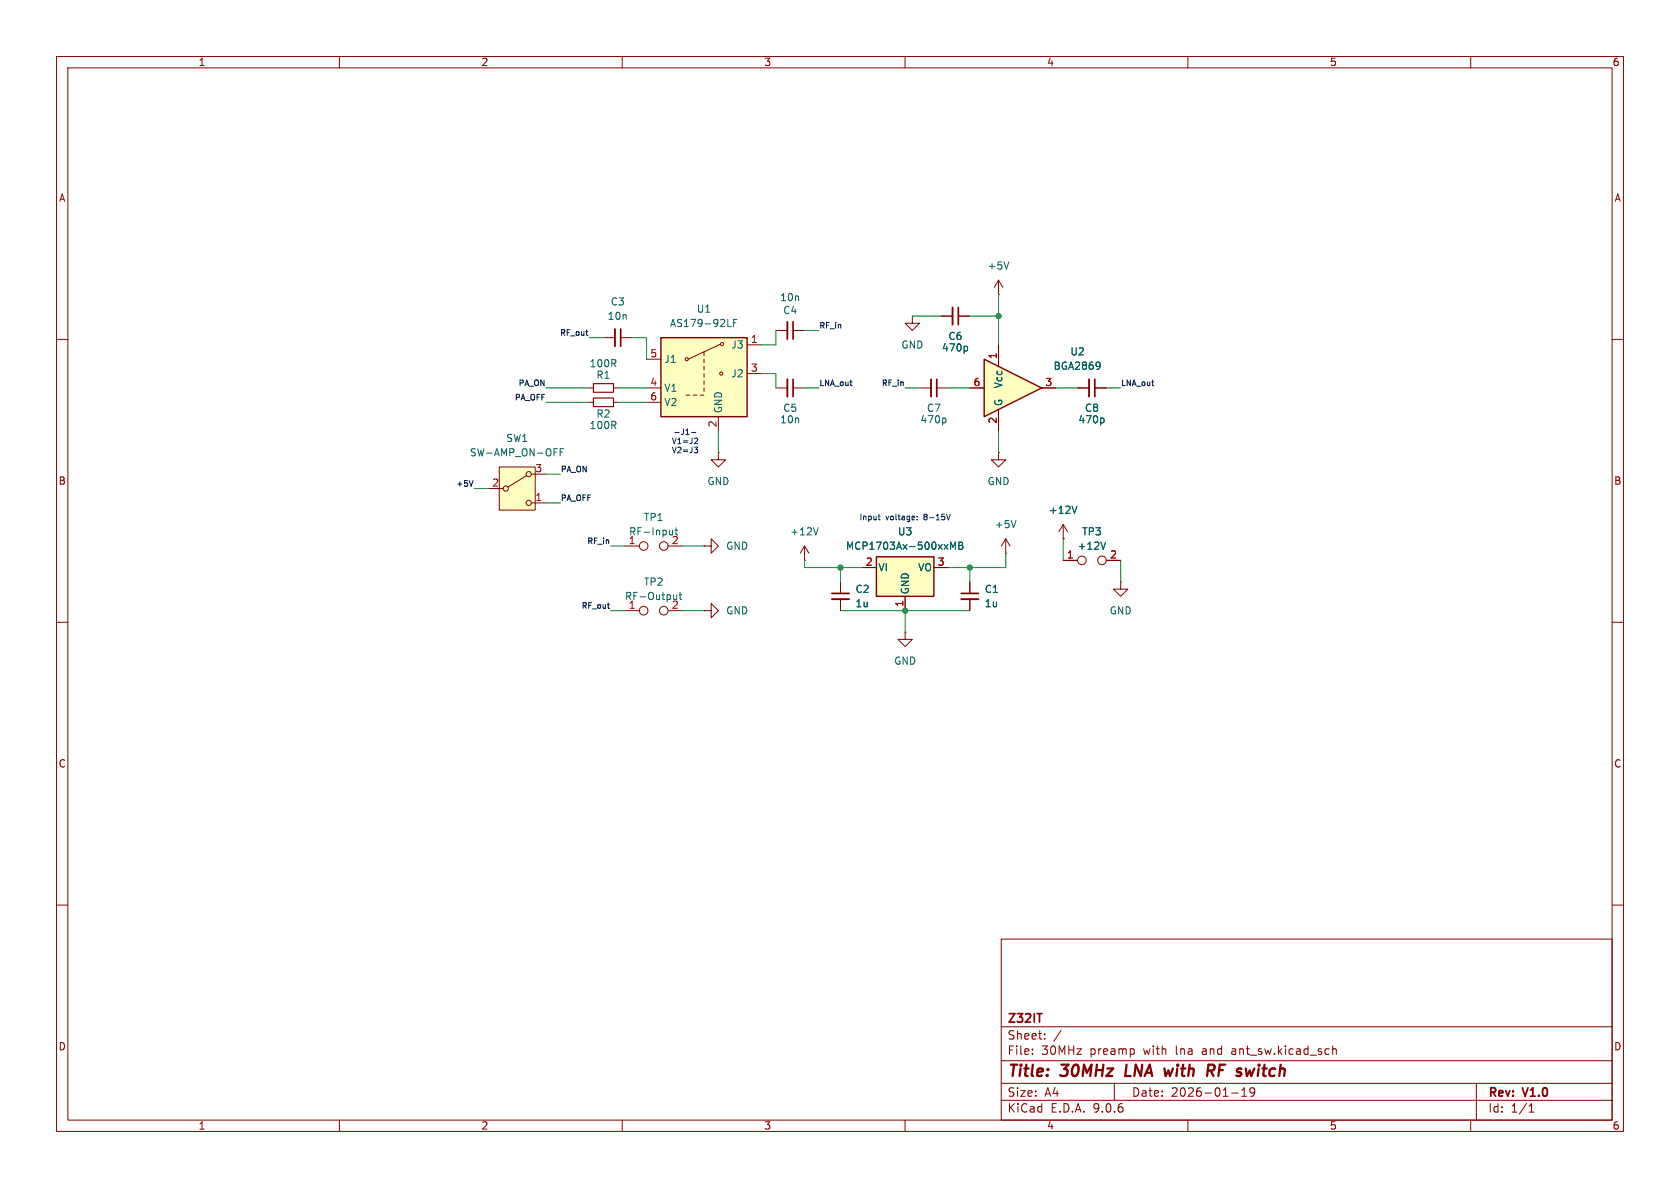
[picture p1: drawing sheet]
<svg xmlns="http://www.w3.org/2000/svg" width="297mm" height="210mm" viewBox="0 0 297 210" stroke-linecap="round" stroke-linejoin="round" font-family="sans-serif">
<g fill="none" stroke="#840000" stroke-width=".18">
<path d="M10 10h277v190h-277zM12 12h273v186h-273zM60 10v2M110 10v2M160 10v2M210 10v2M260 10v2M10 60h2M285 60h2M127 80v1.3h1.3l-1.3 1.3-1.3-1.3h1.3M127 80h.1M177.8 97.8h.1"/>
<path d="M177.8 95.3l-.8 1.2M177.8 95.3l.8 1.2M177.8 95.3v2.5M10 110h2M285 110h2M10 160h2M177 166h108v32h-108zM285 160h2M60 198v2M110 198v2M160 198v2M177 194.5h108"/>
<path d="M177 191.5h108M177 187.5h108M177 181.5h108M182.5 186.3v.1M182.5 185.5v.1M184.7 183.6v.1M184.7 182.8v.1M187.6 182.1l-1.3 2M197 191.5v3M200.5 185.5v.8M210 198v2M217.7 193.2h1.2"/>
<path d="M219.5 193.8h.9M219.5 192.7l.5-.4v1.5M221.8 192.9l-.3 .3h-.3l-.2-.3 .1-.5 .4-.1 .2 .1a.99 .99 0 0 1-.3 1.4h-.3M235.6 184.9v1.5M235.6 185.5l.2-.1 .4 .1v.9M260 198v2M261 191.5v6.5M270.3 196.6h.9M270.3 195.5l.4-.4v1.5"/>
</g>
<path d="M199.2 188.2l-.3 2h1M207.4 188.9l-.6 1.3-.2-.9-.5 .9M213.6 188.2l1 .1a.58 .58 0 0 1-.3 1h-.8M214 189.3l.5 .9M220.4 190.2l.5-.9 .3 .9" fill="none" stroke="#840000" stroke-width=".4"/>
<path d="M183.3 179.2h.9" fill="none" stroke="#840000" stroke-width=".3"/>
<path d="M179.6 92l-.4 1.3" fill="none" stroke="#006464" stroke-width=".18"/>
<path d="M154.9 98.4h10.2v7h-10.2z" fill="#ffffc2"/>
<path d="M154.9 98.4h10.2v7h-10.2z" fill="none" stroke="#840000" stroke-width=".25"/>
<path d="M152.4 100.3h2.5M160 105.4v2.6M165.1 100.3h2.5" fill="none" stroke="#840000" stroke-width=".18"/>
<path d="M168.1 97.1v-1.3l.4 .9 .4-.9v1.3M169.5 95.8h.4l.3 .3-.3 .3 .3 .2v.3l-.2 .2h-.5zM169.5 96.4h.4" fill="none" stroke="#006464" stroke-width=".18"/>
<path d="M88.3 82.6h6.3v7.6h-6.3z" fill="#ffffc2"/>
<g fill="none" stroke="#840000" stroke-width=".18">
<path d="M161.3 55.9v1.3h1.3l-1.3 1.2-1.3-1.2h1.3M161.3 55.9h.1M166.4 55.9h2M169.4 55.9h2M176.5 52.1h.1M176.5 49.5l-.7 1.3M176.5 49.5l.8 1.3M176.5 49.5v2.6M137.2 68.6h2M140.2 68.6h2M162.6 68.6h2M165.6 68.6h2"/>
<path d="M190.5 68.6h2M193.5 68.6h2.1M86.4 86.4h2.5M88.3 82.6h6.3v7.6h-6.3zM93.1 84.1l-3.3 2M94 83.8h2.5M94 88.9h2.5M110.5 96.5h2.5M118.1 96.5h2.5M124.5 96.5h1.2v-1.2l1.3 1.2-1.3 1.3v-1.3M124.5 96.5h.1M176.5 80v1.3h1.3l-1.3 1.3-1.2-1.3h1.2"/>
<path d="M176.5 80h.1M188 99.1h2.5M195.6 99.1h2.5M110.5 108h2.5M118.1 108h2.5M124.5 108h1.2v-1.3l1.3 1.3-1.3 1.2v-1.2M124.5 108h.1M148.6 102.9v2M148.6 105.9v2.1M160 111.8v1.2h1.3l-1.3 1.3-1.3-1.3h1.3M160 111.8h.1M171.4 102.9v2"/>
<path d="M171.4 105.9v2.1M198.1 102.9v1.2h1.3l-1.3 1.3-1.3-1.3h1.3M198.1 102.9h.1"/>
<circle cx="89.4" cy="86.4" r=".46"/>
<circle cx="93.5" cy="83.8" r=".46"/>
<circle cx="93.5" cy="88.9" r=".46"/>
<circle cx="113.8" cy="96.5" r=".76"/>
<circle cx="117.3" cy="96.5" r=".76"/>
<circle cx="191.3" cy="99.1" r=".76"/>
<circle cx="194.8" cy="99.1" r=".76"/>
<circle cx="113.8" cy="107.9" r=".76"/>
<circle cx="117.3" cy="107.9" r=".76"/>
</g>
<g fill="none" stroke="#006464" stroke-width=".18">
<path d="M178.3 46.3l-.4 1.3M99 79.9h.5M99.6 79.3h-.6v1.3M167 73.9l.2 .2v.4l-.2 .2M170.8 61.2l.3 .2v.4l-.3 .2M194.9 73.9l.3 .2v.4l-.3 .2M118.9 93.7v.9M119.3 93.7h.5M119.5 93.3l.1 1.2M195.5 95.8l-.5 1.3M119.6 105.1v.9M120 105.1h.5"/>
<path d="M120.2 104.7v1.1l.3 .2"/>
</g>
<path d="M169.4 54.4v3M140.2 67.1v3M165.6 67.1v3M193.5 67.1v3M147.1 104.9h3M169.9 104.9h3.1" fill="none" stroke="#840000" stroke-width=".3"/>
<path d="M168.4 54.4v3M139.2 67.1v3M164.6 67.1v3M192.5 67.1v3M147.1 105.9h3M169.9 105.9h3.1" fill="none" stroke="#840000" stroke-width=".33"/>
<path d="M174 63.5l10.1 5.1-10.1 5.1z" fill="#ffffc2"/>
<path d="M174 63.5l10.1 5.1-10.1 5.1z" fill="none" stroke="#840000" stroke-width=".25"/>
<g fill="none" stroke="#840000" stroke-width=".18">
<path d="M137.2 58.4h2M140.2 58.4h2M104.1 68.6h.8M108.5 68.6h.7M171.4 68.6h2.6M176.5 61v3.8M176.5 72.4v3.8M184.1 68.6h2.6M142.2 99.1h.1M142.2 96.5l-.7 1.3M142.2 96.5l.8 1.3M142.2 96.5v2.6"/>
<path d="M188 95.3h.1M188 92.7l-.8 1.3M188 92.7l.7 1.3M188 92.7v2.6"/>
</g>
<path d="M194.4 64.1a1.07 1.07 0 0 1-.1 1.1M194.5 64.6l-.1 .1M144.7 93.3l-.5 1.3M190.4 89.5l-.4 1.2" fill="none" stroke="#006464" stroke-width=".18"/>
<path d="M140.2 56.9v3" fill="none" stroke="#840000" stroke-width=".3"/>
<path d="M139.2 56.9v3" fill="none" stroke="#840000" stroke-width=".33"/>
<path d="M104.9 67.8h3.6v1.5h-3.6z" fill="none" stroke="#840000" stroke-width=".2"/>
<path d="M116.8 59.7h15.3v14h-15.3z" fill="#ffffc2"/>
<g fill="none" stroke="#840000" stroke-width=".18">
<path d="M106.7 59.7h2M109.7 59.7h2.1M166.4 55.9h2M169.4 55.9h2M104.1 71.1h.8M108.5 71.1h.7M114.3 63.5h2.5M114.3 68.6h2.5M114.3 71.1h2.5M121.3 69.9h.6M122.6 69.9h.6M123.8 69.9h.7"/>
<path d="M124.5 62.2v.7M124.5 63.5v.6M124.5 64.8v.6M124.5 66v.7M124.5 67.3v.6M124.5 68.6v.6M127 73.7v2.5M127.4 60.8l-5.7 2.7M132.1 61h2.5M132.1 66h2.5M171.4 68.6h2.6M176.5 61v3.8"/>
<path d="M176.5 72.4v3.8M184.1 68.6h2.6M190.5 68.6h2M193.5 68.6h2.1M188 95.3h.1M188 99.1h2.5M195.6 99.1h2.5M148.6 102.9v2M148.6 105.9v2.1M152.4 100.3h2.5M160 105.4v2.6M165.1 100.3h2.5"/>
<path d="M171.4 102.9v2M171.4 105.9v2.1"/>
<circle cx="121.4" cy="63.5" r=".28"/>
<circle cx="127.5" cy="66" r=".28"/>
<circle cx="127.6" cy="60.8" r=".28"/>
</g>
<path d="M116.8 59.7h15.3v14h-15.3z" fill="none" stroke="#840000" stroke-width=".25"/>
<path d="M128.7 57.7h.6M129.7 57.1h.4M130.3 56.5h-.6v1.2M170.8 61.2l.3 .2v.4l-.3 .2M194.4 64.1a1.07 1.07 0 0 1-.1 1.1M194.5 64.6l-.1 .1M194.9 73.9l.3 .2v.4l-.3 .2M168.1 97.1v-1.3l.4 .9 .4-.9v1.3M169.5 95.8h.4l.3 .3-.3 .3 .3 .2v.3l-.2 .2h-.5zM169.5 96.4h.4M190.4 89.5l-.4 1.2M195.5 95.8l-.5 1.3" fill="none" stroke="#006464" stroke-width=".18"/>
<path d="M109.7 58.2v3" fill="none" stroke="#840000" stroke-width=".3"/>
<path d="M108.7 58.2v3" fill="none" stroke="#840000" stroke-width=".33"/>
<path d="M104.9 70.4h3.6v1.5h-3.6z" fill="none" stroke="#840000" stroke-width=".2"/>
<path d="M103.6 58.6h.3M103.8 59.3h.1M83.6 85l-.3 1M107.4 106.9h.4M107.7 107.5h.1" fill="none" stroke="#0f0f0f" stroke-width=".18"/>
<g fill="none" stroke="#009600" stroke-width=".18">
<path d="M104.1 59.7h2.6M111.8 59.7h2.5v3.8M137.2 58.4v2.6h-2.6M142.2 58.4h2.6M161.3 55.9h5.1M171.4 55.9h5.1M176.5 52.1v8.9M96.5 68.6h7.6M96.5 71.1h7.6M109.2 68.6h5.1M109.2 71.1h5.1M127 76.2v3.8"/>
<path d="M134.6 66h2.6v2.6M142.2 68.6h2.6M160 68.6h2.6M167.6 68.6h3.8M176.5 76.2v3.8M186.7 68.6h3.8M195.6 68.6h2.5M83.8 86.4h2.6M96.5 88.9h2.6M96.5 83.8h2.6M107.9 96.5h2.6M120.6 96.5h3.9"/>
<path d="M142.2 99.1v1.2h10.2M177.8 97.8v2.5h-10.2M188 95.3v3.8M198.1 99.1v3.8M107.9 108h2.6M120.6 108h3.9M148.6 108h22.8M148.6 100.3v2.6M160 108v3.8M171.4 100.3v2.6"/>
</g>
<path d="M121.3 76.8h.5M122.3 76.4h.7M122.7 79h.6l-.3 .4 .3 .1v.4l-.1 .1h-.3M122.9 77.4l.4 .1v.2l-.6 .7h.6M155.2 91.2h.4M155.4 90.9v.9l.2 .1M162.1 91.8v.1M162.1 91.3v.1M168 90.9l-.3 1" fill="none" stroke="#0000c2" stroke-width=".18"/>
<g fill="#009600" stroke="#009600" stroke-width=".18">
<circle cx="176.5" cy="55.9" r=".46"/>
<circle cx="148.6" cy="100.3" r=".46"/>
<circle cx="171.4" cy="100.3" r=".46"/>
<circle cx="160" cy="108" r=".46"/>
</g>
<g font-size="2.8" fill="#840000">
<text x="178" y="190.9">Title:</text>
<text x="187.7" y="190.9">30MHz</text>
<text x="199.8" y="190.9">LNA</text>
<text x="207.5" y="190.9">with</text>
<text x="215.9" y="190.9">RF</text>
<text x="221.9" y="190.9">switch</text>
</g>
<g font-size="2.1" fill="#840000">
<text x="178" y="184">Sheet:</text>
<text x="178" y="181.2">Z32IT</text>
<text x="178" y="186.7">File:</text>
<text x="184.1" y="186.7">30MHz</text>
<text x="192.7" y="186.7">preamp</text>
<text x="202.3" y="186.7">with</text>
<text x="208.1" y="186.7">lna</text>
<text x="212.9" y="186.7">and</text>
<text x="218.3" y="186.7">ant_sw.kicad_sch</text>
<text x="178" y="196.9">KiCad</text>
<text x="178" y="194.1">Size:</text>
<text x="184.7" y="194.1">A4</text>
<text x="185.7" y="196.9">E.D.A.</text>
<text x="193.3" y="196.9">9.0.6</text>
<text x="200" y="194.1">Date:</text>
<text x="207" y="194.1">2026-01-19</text>
<text x="263" y="194.3">Rev:</text>
<text x="263" y="196.9">Id:</text>
<text x="267.1" y="196.9">1/1</text>
<text x="269.4" y="194.3">V1.0</text>
</g>
<g font-size="1.8" fill="#840000">
<text x="35" y="11.9">1</text>
<text x="85" y="11.9">2</text>
<text x="135" y="11.9">3</text>
<text x="185" y="11.9">4</text>
<text x="235" y="11.9">5</text>
<text x="285" y="11.9">6</text>
<text x="10.3" y="35.9">A</text>
<text x="285.3" y="35.9">A</text>
<text x="10.3" y="85.9">B</text>
<text x="285.3" y="85.9">B</text>
<text x="10.3" y="135.9">C</text>
<text x="285.3" y="135.9">C</text>
<text x="10.3" y="185.9">D</text>
<text x="285.3" y="185.9">D</text>
<text x="35" y="199.9">1</text>
<text x="85" y="199.9">2</text>
<text x="135" y="199.9">3</text>
<text x="185" y="199.9">4</text>
<text x="235" y="199.9">5</text>
<text x="285" y="199.9">6</text>
</g>
<g font-size="1.8" fill="#006464">
<text x="174.5" y="47.9">+5V</text>
<text x="137.8" y="53.4">10n</text>
<text x="107.3" y="56.7">10n</text>
<text x="107.9" y="54.2">C3</text>
<text x="118.3" y="58">AS179-92LF</text>
<text x="123.1" y="55.5">U1</text>
<text x="138.4" y="55.7">C4</text>
<text x="104.1" y="65.1">100R</text>
<text x="117.3" y="64.4">J1</text>
<text x="129.2" y="61.8">J3</text>
<text x="159.3" y="61.8">GND</text>
<text x="166.4" y="62.3">470p</text>
<text x="167.6" y="60.3">C6</text>
<text x="186.2" y="65.6">BGA2869</text>
<text x="189.1" y="63">U2</text>
<text x="105.3" y="67.2">R1</text>
<text x="117.3" y="69.4">V1</text>
<text x="117.3" y="72">V2</text>
<text x="129.2" y="66.9">J2</text>
<text x="177.4" y="71.9" transform="rotate(-90 177.4 71.9)">G</text>
<text x="177.4" y="68.7" transform="rotate(-90 177.4 68.7)">Vcc</text>
<text x="104.1" y="76">100R</text>
<text x="105.3" y="74">R2</text>
<text x="127.9" y="73.2" transform="rotate(-90 127.9 73.2)">GND</text>
<text x="137.8" y="75">10n</text>
<text x="138.4" y="73">C5</text>
<text x="162.6" y="75">470p</text>
<text x="163.8" y="73">C7</text>
<text x="190.5" y="75">470p</text>
<text x="191.7" y="73">C8</text>
<text x="83" y="80.9">SW-AMP_ON-OFF</text>
<text x="89.4" y="78.3">SW1</text>
<text x="125" y="86">GND</text>
<text x="174.5" y="86">GND</text>
<text x="111.1" y="94.8">RF-Input</text>
<text x="113.7" y="92.3">TP1</text>
<text x="139.6" y="94.8">+12V</text>
<text x="158.6" y="94.8">U3</text>
<text x="175.8" y="93.6">+5V</text>
<text x="185.3" y="91">+12V</text>
<text x="191.2" y="94.8">TP3</text>
<text x="118.7" y="96.3">2</text>
<text x="128.3" y="97.4">GND</text>
<text x="149.5" y="97.4">MCP1703Ax-500xxMB</text>
<text x="155.2" y="101.2">VI</text>
<text x="162.2" y="101.2">VO</text>
<text x="190.4" y="97.4">+12V</text>
<text x="110.4" y="106.3">RF-Output</text>
<text x="113.7" y="103.7">TP2</text>
<text x="118.7" y="107.7">2</text>
<text x="151.1" y="105">C2</text>
<text x="151.1" y="107.5">1u</text>
<text x="160.9" y="105.2" transform="rotate(-90 160.9 105.2)">GND</text>
<text x="174" y="105">C1</text>
<text x="174" y="107.5">1u</text>
<text x="128.3" y="108.8">GND</text>
<text x="196.1" y="108.8">GND</text>
<text x="158" y="117.7">GND</text>
</g>
<g font-size="1.8" fill="#a90000">
<text x="114.9" y="63.2">5</text>
<text x="132.6" y="60.7">1</text>
<text x="132.6" y="65.8">3</text>
<text x="176.3" y="63.6" transform="rotate(-90 176.3 63.6)">1</text>
<text x="114.9" y="68.3">4</text>
<text x="114.9" y="70.9">6</text>
<text x="172" y="68.3">6</text>
<text x="184.7" y="68.3">3</text>
<text x="126.7" y="75.6" transform="rotate(-90 126.7 75.6)">2</text>
<text x="176.3" y="75" transform="rotate(-90 176.3 75)">2</text>
<text x="94.5" y="83.6">3</text>
<text x="86.9" y="86.1">2</text>
<text x="94.5" y="88.6">1</text>
<text x="111.1" y="96.3">1</text>
<text x="153" y="100.1">2</text>
<text x="165.7" y="100.1">3</text>
<text x="188.5" y="98.8">1</text>
<text x="196.1" y="98.8">2</text>
<text x="111.1" y="107.7">1</text>
<text x="159.8" y="107.4" transform="rotate(-90 159.8 107.4)">1</text>
</g>
<g font-size="1.4" fill="#0f0f0f">
<text x="98.9" y="59.4">RF_out</text>
<text x="144.8" y="58.1">RF_in</text>
<text x="90.9" y="70.8">PA_OFF</text>
<text x="91.5" y="68.3">PA_ON</text>
<text x="144.8" y="68.3">LNA_out</text>
<text x="155.8" y="68.3">RF_in</text>
<text x="198.1" y="68.3">LNA_out</text>
<text x="99.1" y="83.5">PA_ON</text>
<text x="80.5" y="86.1">+5V</text>
<text x="99.1" y="88.6">PA_OFF</text>
<text x="103.7" y="96.2">RF_in</text>
<text x="102.7" y="107.7">RF_out</text>
</g>
<g font-size="1.4" fill="#0000c2">
<text x="118.9" y="77.1">-J1-</text>
<text x="118.6" y="78.7">V1=J2</text>
<text x="118.6" y="80.3">V2=J3</text>
<text x="151.8" y="92.2">Input</text>
<text x="156.6" y="92.2">voltage:</text>
<text x="163.5" y="92.2">8-15V</text>
</g>
</svg>
